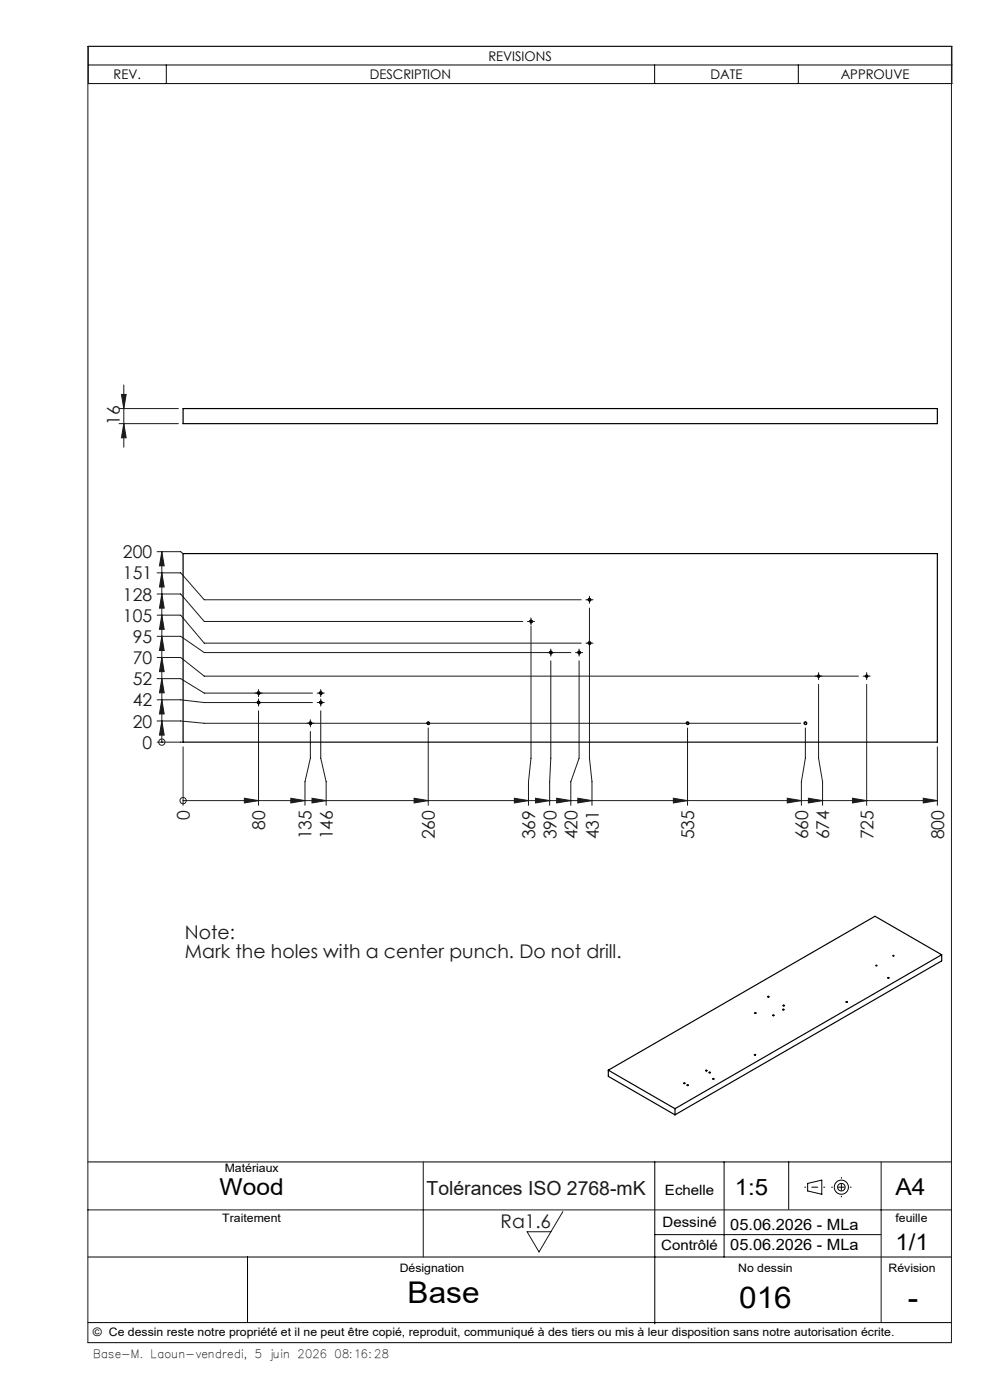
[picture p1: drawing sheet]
<svg xmlns="http://www.w3.org/2000/svg" width="210mm" height="297mm" viewBox="0 0 210 297" stroke-linecap="round" stroke-linejoin="round" font-family="sans-serif">
<g fill="none" stroke="#000" stroke-width=".21">
<path d="M18.7 9.8h183.2v7.9h-183.2zM18.7 13.8h183.2M35.3 13.8v3.9M138.9 13.8v3.9M169.3 13.8v3.9M112.3 131.9a.3 .3 0 0 1 .3-.4 .3 .3 0 0 1 .3 .4 .3 .3 0 0 1-.3 .2M116.5 138.5a.3 .3 0 0 1 .3-.4 .3 .3 0 0 1 .3 .4 .3 .3 0 0 1-.3 .2M122.5 138.5a.3 .3 0 0 1 .3-.4 .3 .3 0 0 1 .3 .4 .3 .3 0 0 1-.3 .2M124.7 136.5a.3 .3 0 0 1 .3-.4 .3 .3 0 0 1 .3 .4 .3 .3 0 0 1-.3 .2M124.7 127.3a.3 .3 0 0 1 .3-.4 .3 .3 0 0 1 .3 .4 .3 .3 0 0 1-.3 .2M54.5 149.1a.3 .3 0 0 1 .3-.4 .3 .3 0 0 1 .3 .4 .3 .3 0 0 1-.3 .2M54.5 147.1a.3 .3 0 0 1 .3-.4 .3 .3 0 0 1 .3 .4 .3 .3 0 0 1-.3 .2"/>
<path d="M65.5 153.5a.3 .3 0 0 1 .3-.4 .3 .3 0 0 1 .3 .4 .3 .3 0 0 1-.3 .2M67.7 149.1a.3 .3 0 0 1 .3-.4 .3 .3 0 0 1 .3 .4 .3 .3 0 0 1-.3 .2M67.7 147.1a.3 .3 0 0 1 .3-.4 .3 .3 0 0 1 .3 .4 .3 .3 0 0 1-.3 .2M90.5 153.5a.3 .3 0 0 1 .3-.4 .3 .3 0 0 1 .3 .4 .3 .3 0 0 1-.3 .2M145.5 153.5a.3 .3 0 0 1 .3-.4 .3 .3 0 0 1 .3 .4 .3 .3 0 0 1-.3 .2M170.5 153.5a.3 .3 0 0 1 .3-.4 .3 .3 0 0 1 .3 .4 .3 .3 0 0 1-.3 .2M18.6 246.5h183.2M138.9 246.5v34.3M153.6 246.5v20.2M167.3 246.5v10.1M171.3 251.1l3-.7v3l-3-.7zM18.6 266.7h183.2"/>
<path d="M52.5 266.6v14M138.9 261.9h48M18.6 284.8h183.2M18.6 280.6h183.2"/>
<circle cx="160.2" cy="214.9" r=".12"/>
<circle cx="163" cy="211.5" r=".12"/>
<circle cx="164" cy="215.4" r=".12"/>
<circle cx="166.1" cy="214.2" r=".12"/>
<circle cx="166.2" cy="213.3" r=".12"/>
<circle cx="179.6" cy="212.6" r=".12"/>
<circle cx="188.4" cy="207.5" r=".12"/>
<circle cx="145.1" cy="229.8" r=".12"/>
<circle cx="145.9" cy="230.2" r=".12"/>
<circle cx="149.8" cy="227.1" r=".12"/>
<circle cx="150.5" cy="227.6" r=".12"/>
<circle cx="151.3" cy="228.9" r=".12"/>
<circle cx="160.1" cy="223.8" r=".12"/>
<circle cx="178.5" cy="251.9" r=".8"/>
<circle cx="178.5" cy="251.9" r="1.5"/>
</g>
<g fill="none" stroke="#191924" stroke-width=".21">
<path d="M25.3 89.9h12.5M25.3 86.7h12.5M25.8 83.7h1l-.5 3zM26.3 81.7v13.2M26.3 89.9l.5 3h-1zM33.3 117h5l.5 .4M34.3 117v40.4M34.3 117l.5 3h-1zM33.3 139.5h5l5 3.9h138.8M33.3 135h5l5 3.4h77.8M33.3 130.5h5l5 5.9h80M33.3 126h5l5 5.8h67.6"/>
<path d="M33.3 121.5h5l5 5.7h80M34.3 139.5l.5 3h-1zM34.3 135l.5 3h-1zM34.3 130.5l.5 3h-1zM34.3 126l.5 3h-1zM34.3 121.5l.5 3h-1zM112.1 131.8h1M112.6 132.8v28l-.5 5v5M112.6 131.3v1M116.8 137.9v1M122.3 138.4h1M122.8 137.9v1"/>
<path d="M124.5 136.4h1M124.5 127.2h1M125 129v31.8l.6 5v5M125 126.7v1M33.3 157.4h5.5M33.3 153h5l5 .4h126.5M33.3 148.5h5l5 .5h23M33.3 144h5l5 3h23M34.3 153l.5 3h-1zM34.3 148.5l.5 3h-1zM34.3 144l.5 3h-1zM34.3 157.4h.1"/>
<path d="M38.8 158.4v12.4M54.8 150.8v20M54.8 146.5v1M54.8 148.5v1M65.8 155.2v5.6l-1.1 5v5M65.8 152.9v1M67.5 149h1M67.5 147h1M68 146.5v1M68 148.5v1M68 150.8v10l1.2 5v5M90.8 154.4v16.4"/>
<path d="M116.8 140.2v20.6l-.2 5v5M122.8 140.2v20.6l-1.7 5v5M145.8 154.4v16.4M170.8 154.4v6.4l-.8 5v5M173.6 145.2v15.6l.9 5v5M173.6 142.9v1M183.3 143.4h1M183.8 142.9v1M183.8 145.2v25.6M198.8 158.4v12.4M38.8 169.8h.1M38.8 169.8h160"/>
<path d="M51.8 169.3l3 .5-3 .5zM61.7 169.3l3 .5-3 .5zM66.2 169.3l3 .5-3 .5zM87.8 169.3l3 .5-3 .5zM109.1 169.3l3 .5-3 .5zM113.6 169.3l3 .5-3 .5zM118.1 169.3l3 .5-3 .5zM122.6 169.3l3 .5-3 .5zM142.8 169.3l3 .5-3 .5zM167 169.3l3 .5-3 .5zM171.5 169.3l3 .5-3 .5zM180.8 169.3l3 .5-3 .5z"/>
<path d="M195.8 169.3l3 .5-3 .5zM18.6 256.7h183.2M89.8 246.5v20.2M119.4 257l-5.1 8.6-2.5-4.3h5.1M186.9 246.5v34.1M18.6 284.8v-275h183.2v275"/>
<circle cx="34.3" cy="157.4" r=".67"/>
<circle cx="38.8" cy="169.8" r=".67"/>
</g>
<path d="M170.7 251.9h4.2M176.4 251.9h4.1M178.5 253.9v-4.1" fill="none" stroke="#000" stroke-width=".21" stroke-dasharray="30.5 1.3 1.3 1.3" stroke-dashoffset="30.3"/>
<g fill="none" stroke="#191924" stroke-width=".21" stroke-dasharray="30.5 1.3 1.3 1.3">
<path d="M112.1 131.8h-.2M112.6 131.3v-.2M112.6 132.3v.3M113.1 131.8h.3M116.3 138.4h-.2M116.8 137.9v-.2M116.8 138.9v.3M117.3 138.4h.3M122.3 138.4h-.2M122.8 137.9v-.2M122.8 138.9v.3M123.3 138.4h.3"/>
<path d="M124.5 136.4h-.2M124.5 127.2h-.2M125 135.9v-.2M125 136.9v.3M125 126.7v-.2M125 127.7v.3M125.5 136.4h.3M125.5 127.2h.3M54.3 147h-.2M54.3 149h-.2M54.8 146.5v-.2M54.8 147.5v.3"/>
<path d="M54.8 148.5v-.2M54.8 149.5v.3M55.3 147h.3M55.3 149h.3M65.3 153.4h-.2M65.8 152.9v-.2M65.8 153.9v.3M66.3 153.4h.3M67.5 147h-.2M67.5 149h-.2M68 146.5v-.2M68 147.5v.3"/>
<path d="M68 148.5v-.2M68 149.5v.3M68.5 147h.3M68.5 149h.3M173.1 143.4h-.2M173.6 142.9v-.2M173.6 143.9v.3M174.1 143.4h.3M183.3 143.4h-.2M183.8 142.9v-.2M183.8 143.9v.3M184.3 143.4h.3"/>
</g>
<g fill="#191924">
<path d="M34.3 153l.5 3h-1zM34.3 148.5l.5 3h-1zM34.3 144l.5 3h-1zM34.3 139.5l.5 3h-1zM34.3 135l.5 3h-1zM34.3 130.5l.5 3h-1zM34.3 126l.5 3h-1zM34.3 121.5l.5 3h-1zM34.3 117l.5 3h-1z"/>
<path d="M51.8 169.3l3 .5-3 .5zM61.7 169.3l3 .5-3 .5zM66.2 169.3l3 .5-3 .5zM87.8 169.3l3 .5-3 .5zM109.1 169.3l3 .5-3 .5zM113.6 169.3l3 .5-3 .5zM118.1 169.3l3 .5-3 .5zM122.6 169.3l3 .5-3 .5zM142.8 169.3l3 .5-3 .5zM167 169.3l3 .5-3 .5zM171.5 169.3l3 .5-3 .5zM180.8 169.3l3 .5-3 .5zM195.8 169.3l3 .5-3 .5z"/>
<path d="M26.3 89.9l.5 3h-1zM25.8 83.7h1l-.5 3z"/>
</g>
<g fill="none" stroke="#000" stroke-width=".25">
<path d="M38.8 86.7h160v3.2h-160zM38.8 117.4h160v40h-160zM199.7 202.5l-56.5 32.7M199.7 202.5l-14.1-8.1-56.6 32.6M199.7 202.5v1.3l-56.5 32.7M129 227l14.2 8.2M129 227v1.3l14.2 8.2M143.2 235.2v1.3"/>
<circle cx="112.6" cy="131.8" r=".25"/>
<circle cx="116.8" cy="138.4" r=".25"/>
<circle cx="122.8" cy="138.4" r=".25"/>
<circle cx="125" cy="136.4" r=".25"/>
<circle cx="125" cy="127.2" r=".25"/>
<circle cx="54.8" cy="149" r=".25"/>
<circle cx="54.8" cy="147" r=".25"/>
<circle cx="65.8" cy="153.4" r=".25"/>
<circle cx="68" cy="149" r=".25"/>
<circle cx="68" cy="147" r=".25"/>
<circle cx="90.8" cy="153.4" r=".25"/>
<circle cx="145.8" cy="153.4" r=".25"/>
<circle cx="170.8" cy="153.4" r=".25"/>
<circle cx="173.6" cy="143.4" r=".25"/>
<circle cx="183.8" cy="143.4" r=".25"/>
<circle cx="160.2" cy="214.9" r=".11"/>
<circle cx="163" cy="211.5" r=".11"/>
<circle cx="164" cy="215.4" r=".11"/>
<circle cx="166.1" cy="214.2" r=".11"/>
<circle cx="166.2" cy="213.3" r=".11"/>
<circle cx="179.6" cy="212.6" r=".11"/>
<circle cx="185.9" cy="204.8" r=".11"/>
<circle cx="188.4" cy="207.5" r=".11"/>
<circle cx="189.5" cy="202.8" r=".11"/>
<circle cx="145.1" cy="229.8" r=".11"/>
<circle cx="145.8" cy="230.2" r=".11"/>
<circle cx="149.8" cy="227.1" r=".11"/>
<circle cx="150.5" cy="227.5" r=".11"/>
<circle cx="151.3" cy="228.9" r=".11"/>
<circle cx="160.1" cy="223.8" r=".11"/>
</g>
<g font-size="6.3">
<text x="86.5" y="276.3">Base</text>
<text x="156.8" y="277.5">016</text>
<text x="192.6" y="277.5">-</text>
</g>
<g font-size="4.9">
<text x="46.6" y="253.5">Wood</text>
<text x="189.9" y="253.5">A4</text>
</g>
<g font-size="4.8">
<text x="155.9" y="253.5">1:5</text>
<text x="189.9" y="265.2">1/1</text>
</g>
<text font-size="4.1" fill="#191924" x="90.5" y="253.5">Tolérances ISO 2768-mK</text>
<g font-size="4" fill="#191924">
<text x="39.2" y="199.2">Note:</text>
<text x="39.2" y="203.2">Mark the holes with a center punch. Do not drill.</text>
<text x="106.2" y="260.4">Ra1.6</text>
</g>
<g font-size="3.7" fill="#191924">
<text x="25.5" y="90.1" transform="rotate(-90 25.5 90.1)">16</text>
<text x="26.1" y="118.4">200</text>
<text x="26.1" y="122.9">151</text>
<text x="26.1" y="131.9">105</text>
<text x="26.1" y="127.4">128</text>
<text x="28.2" y="136.4">95</text>
<text x="28.2" y="140.9">70</text>
<text x="28.2" y="149.9">42</text>
<text x="28.2" y="145.4">52</text>
<text x="28.2" y="154.4">20</text>
<text x="30.2" y="158.9">0</text>
<text x="40.2" y="173.9" transform="rotate(-90 40.2 173.9)">0</text>
<text x="56.3" y="176" transform="rotate(-90 56.3 176)">80</text>
<text x="66.1" y="178.1" transform="rotate(-90 66.1 178.1)">135</text>
<text x="70.6" y="178.1" transform="rotate(-90 70.6 178.1)">146</text>
<text x="92.3" y="178.1" transform="rotate(-90 92.3 178.1)">260</text>
<text x="113.5" y="178.1" transform="rotate(-90 113.5 178.1)">369</text>
<text x="118" y="178.1" transform="rotate(-90 118 178.1)">390</text>
<text x="122.5" y="178.1" transform="rotate(-90 122.5 178.1)">420</text>
<text x="127" y="178.1" transform="rotate(-90 127 178.1)">431</text>
<text x="147.3" y="178.1" transform="rotate(-90 147.3 178.1)">535</text>
<text x="171.4" y="178.1" transform="rotate(-90 171.4 178.1)">660</text>
<text x="175.9" y="178.1" transform="rotate(-90 175.9 178.1)">674</text>
<text x="185.3" y="178.1" transform="rotate(-90 185.3 178.1)">725</text>
<text x="200.3" y="178.1" transform="rotate(-90 200.3 178.1)">800</text>
</g>
<g font-size="3.3">
<text x="154.9" y="260.9">05.06.2026 - MLa</text>
<text x="154.9" y="265.2">05.06.2026 - MLa</text>
</g>
<g font-size="3">
<text x="141.1" y="253.5">Echelle</text>
<text x="140.5" y="260.4">Dessiné</text>
<text x="140.3" y="265.2">Contrôlé</text>
</g>
<g font-size="2.8">
<text x="24.1" y="16.8">REV.</text>
<text x="78.4" y="16.8">DESCRIPTION</text>
<text x="103.6" y="12.9">REVISIONS</text>
<text x="150.7" y="16.8">DATE</text>
<text x="178.3" y="16.8">APPROUVE</text>
</g>
<g font-size="2.5">
<text x="47.7" y="248.6">Matériaux</text>
<text x="47.2" y="259.2">Traitement</text>
<text x="189.9" y="259.2">feuille</text>
<text x="84.8" y="269.7">Désignation</text>
<text x="156.6" y="269.7">No dessin</text>
<text x="188.5" y="269.7">Révision</text>
<text x="19.7" y="283.4">© Ce dessin reste notre propriété et il ne peut être copié, reproduit, communiqué à des tiers ou mis à leur disposition sans notre autorisation écrite.</text>
<text x="20" y="288">Base-M. Laoun-vendredi, 5 juin 2026 08:16:28</text>
</g>
</svg>
